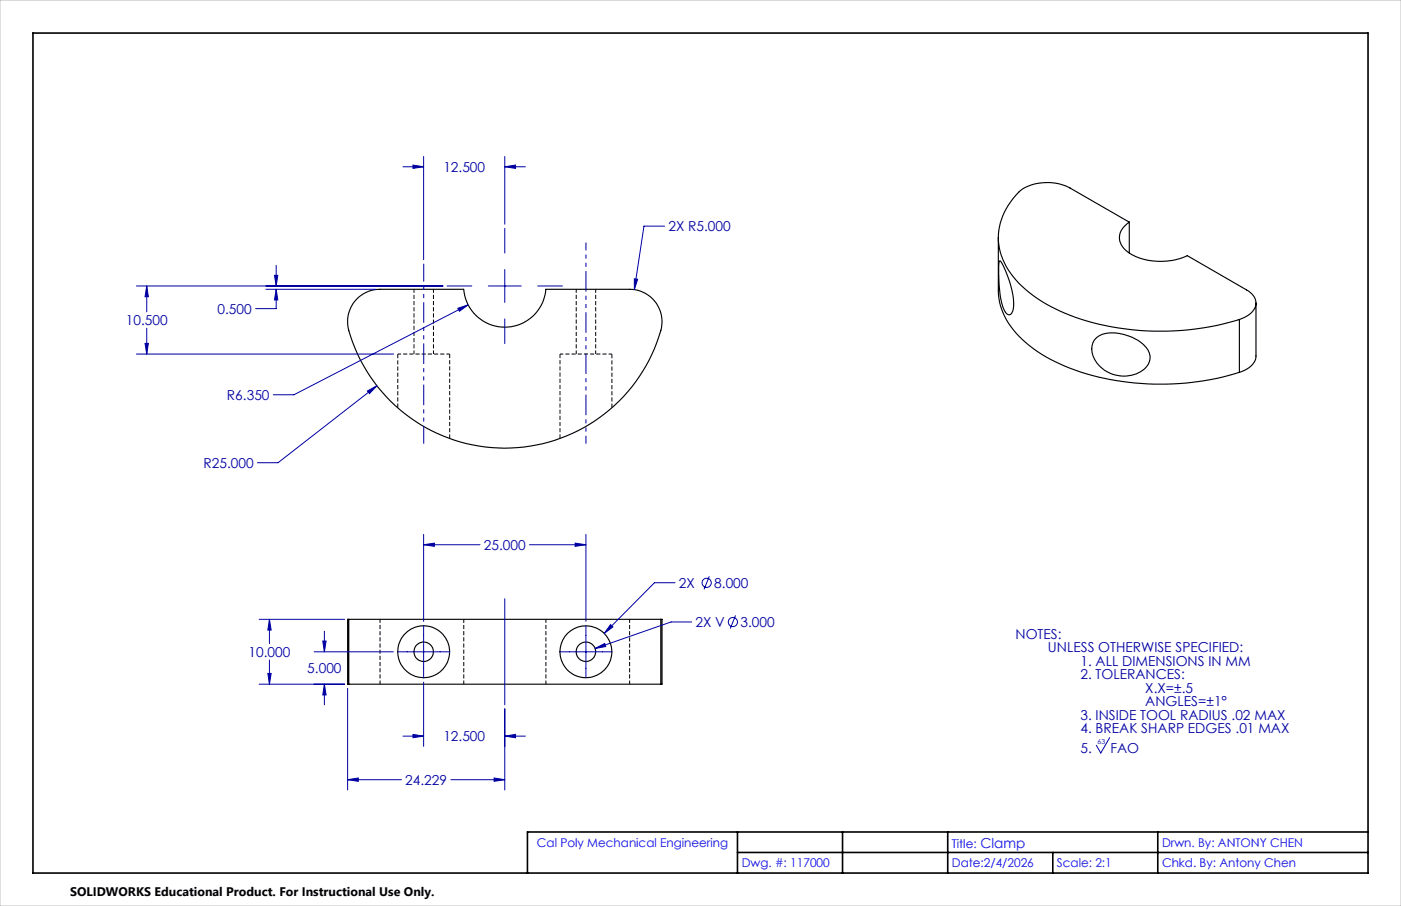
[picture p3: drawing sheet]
<svg xmlns="http://www.w3.org/2000/svg" width="432mm" height="279mm" viewBox="0 0 432 279" stroke-linecap="round" stroke-linejoin="round" font-family="sans-serif">
<path d="M127.6 89.2v20M177.6 89.2v20M133.6 109.2v-20M183.6 109.2v-20M142.9 191v20M168.3 191v20M194.1 191v20M117.1 211v-20" fill="none" stroke="#000" stroke-width=".31" stroke-dasharray="1.3 .6" stroke-dashoffset=".2" stroke-linecap="butt"/>
<g fill="none" stroke="#000" stroke-width=".35">
<path d="M307.7 73.3v16.3a21.4 21.4 0 0 0 8.5 16.1 57.7 57.7 0 0 0 29.8 12 82.5 82.5 0 0 0 36-2.9M348.1 68.5a5.2 5.2 0 0 0-2.5 7 13.3 13.3 0 0 0 11.1 5.1 18.8 18.8 0 0 0 9.2-1.8l18.3 10.6a4.2 4.2 0 0 1 2.3 6.1 8.4 8.4 0 0 1-4.5 3M348.1 68.5l-18.3-10.5a15.2 15.2 0 0 0-15.4 .8 19.1 19.1 0 0 0-5.7 20.2 28.8 28.8 0 0 0 13.6 14.7 75.1 75.1 0 0 0 41.2 8.3 80.7 80.7 0 0 0 18.5-3.5M348.1 68.5v9.5M110 92.2a10.1 10.1 0 0 1 7.1-3h25.8a12.7 12.7 0 0 0 12.7 11.7 12.7 12.7 0 0 0 12.6-11.7h25.8a10.1 10.1 0 0 1 9.1 14.6 49.9 49.9 0 0 1-49.3 34.4 49.9 49.9 0 0 1-46.6-38 10.2 10.2 0 0 1 2.8-8zM308 80.5l.2-.1a26.6 26.6 0 0 1 4.1 14.8 1.7 1.7 0 0 1-1.5 1.8 4.4 4.4 0 0 1-2-3.5 42.3 42.3 0 0 1-.8-13zM382 98.5v16.3M387.1 93.5v16.3a5.7 5.7 0 0 1-4.4 4.8l-.7 .2M338 104.1a10.4 10.4 0 0 1 10.2-.4 10.3 10.3 0 0 1 6.1 5.2 5.3 5.3 0 0 1-4.1 6.4 10.2 10.2 0 0 1-13.6-6.6 4.8 4.8 0 0 1 1.4-4.6zM107.5 191h96.2M107.5 191h-.4v20h.4M107.5 191v20"/>
<path d="M203.7 191h.3v20h-.3M203.7 191v20M107.5 211h96.2"/>
<circle cx="130.6" cy="201" r="3"/>
<circle cx="130.6" cy="201" r="8"/>
<circle cx="180.6" cy="201" r="8"/>
<circle cx="180.6" cy="201" r="2.99"/>
</g>
<path d="M122.6 109.2h16M172.6 109.2h16" fill="none" stroke="#000" stroke-width=".31" stroke-dasharray="1.3 .6" stroke-dashoffset=".3" stroke-linecap="butt"/>
<path d="M122.6 109.2v16.5M172.6 109.2v26M138.6 135.2v-26M188.6 125.8v-16.6" fill="none" stroke="#000" stroke-width=".31" stroke-dasharray="1.3 .6" stroke-linecap="butt"/>
<g fill="none" stroke="#0000a0" stroke-width=".31">
<path d="M124.2 51.4h6.4M127.3 50.9l3.3 .5-3.3 .5zM130.6 48.3v31.8M155.6 51.4l3.3-.5v1zM155.6 48.3v20.8M155.6 51.4h6.3M155.6 70.4v7.6M204.8 69.7h-6.3l-3 19.6M42.1 88.2h94.4M45.2 88.2l.5 3.3h-1zM45.2 88.2v8M82 89.2h33.9"/>
<path d="M84.6 84.9h1l-.5 3.3zM85.1 89.2l.5 3.3h-1zM85.1 89.2v6h-6.3M85.1 81.8v6.4M137.8 88.2h7.6M141.1 95.1l3.2-1.1-2.7 2zM144.3 94l-53.7 27.7h-6.4M150.5 88.2h10.2M155.6 83.1v10.2M155.6 98.4v7.6M165.7 88.2h7.7M195.5 86l1 .1-1 3.2z"/>
<path d="M42.1 109.2h79.2M44.7 105.9h1l-.5 3.3zM45.2 101.2v8M116.2 119l-30.5 23.7h-6.4M113.2 120.6l3-1.6-2.3 2.4zM130.6 168l3.3-.5v1zM130.6 164.8v26.8M130.6 168h17.4M163.2 168h17.4M177.3 167.5l3.3 .5-3.3 .5zM180.6 164.8v26.8M208.1 179.7h-6.4l-15.5 15.6"/>
<path d="M218.6 177.7l-1.6 4.1M79.9 191h26.3M83 191l.6 3.3h-1.1zM83 191v7.5M99.5 197.7h1l-.5 3.3zM100 194.7v6.3M130.6 192.9v16.2M155.6 184.6v32.7M180.6 192.9v16.2M183.4 200l3-1.6 .3 1zM188.2 192.6l.7 .7-2.7 2zM213.2 191.8h-6.4l-23.4 8.2"/>
<path d="M226.7 189.8l-1.6 4.1M79.9 211h26.3M82.5 207.7h1.1l-.6 3.3zM83 203.5v7.5M96.8 201h24.4M100 211l.5 3.3h-1zM100 211v6.3M107.1 212.3v31.3M122.5 201h16.1M130.6 210.4v19.8M155.6 218.6v25M172.5 201h16.2"/>
<path d="M124.2 227h6.4M127.3 226.5l3.3 .5-3.3 .5zM152.3 239.9l3.3 .6-3.3 .4zM155.6 227l3.3-.5v1zM155.6 227h6.3M342 227.5l-2.7 4.7-1.4-2.4M107.1 240.5l3.3-.6v1zM107.1 240.5h16.6M139 240.5h16.6"/>
<circle cx="217.8" cy="179.7" r="1.42"/>
<circle cx="225.9" cy="191.8" r="1.42"/>
</g>
<path d="M130.6 81.3v55.5" fill="none" stroke="#0000a0" stroke-width=".31" stroke-dasharray="6.3 1.3 1.3 1.3 1.3 1.3" stroke-dashoffset=".8" stroke-linecap="butt"/>
<path d="M180.6 136.8v-62" fill="none" stroke="#0000a0" stroke-width=".31" stroke-dasharray="6.3 1.3 1.3 1.3 1.3 1.3" stroke-dashoffset="3.9" stroke-linecap="butt"/>
<path d="M10.2 10.2h411.4v259h-411.4zM227.3 256.6v12.6M259.7 256.6v12.6M292.1 256.6v12.6M356.8 256.6v12.6M421.6 256.6h-259v12.6M227.3 262.9h194.3M324.5 262.9v6.3" fill="none" stroke="#000" stroke-width=".5"/>
<path d="M0 0h431.8v279.4h-431.8z" fill="none" stroke="#c0c0c0" stroke-width=".31"/>
<path d="M82.5 207.7h1.1l-.6 3.3zM83 191l.6 3.3h-1.1zM130.6 168l3.3-.5v1zM177.3 167.5l3.3 .5-3.3 .5zM155.6 227l3.3-.5v1zM127.3 226.5l3.3 .5-3.3 .5zM152.3 239.9l3.3 .6-3.3 .4zM107.1 240.5l3.3-.6v1zM188.2 192.6l-2 2.7 2.7-2zM183.4 200l3.3-.6-.3-1zM99.5 197.7h1l-.5 3.3zM100 211l.5 3.3h-1zM127.3 50.9l3.3 .5-3.3 .5zM155.6 51.4l3.3-.5v1zM113.2 120.6l.7 .8 2.3-2.4zM141.1 95.1l.5 .9 2.7-2zM44.7 105.9h1l-.5 3.3zM45.2 88.2l.5 3.3h-1zM85.1 89.2l.5 3.3h-1zM84.6 84.9h1l-.5 3.3zM195.5 86v3.3l1-3.2z" fill="#0000a0"/>
<g font-size="4.2" fill="#0000a0">
<text x="136.6" y="53">12.500</text>
<text x="206" y="71.3">2X R5.000</text>
<text x="38.8" y="100.3">10.500</text>
<text x="67.1" y="96.8">0.500</text>
<text x="70" y="123.3">R6.350</text>
<text x="62.7" y="144.3">R25.000</text>
<text x="149.1" y="169.6">25.000</text>
<text x="209.3" y="181.3">2X</text>
<text x="220.1" y="181.3">8.000</text>
<text x="214.4" y="193.4">2X V</text>
<text x="228.2" y="193.4">3.000</text>
<text x="313" y="197">NOTES:</text>
<text x="76.6" y="202.6">10.000</text>
<text x="323" y="201.1">UNLESS OTHERWISE SPECIFIED:</text>
<text x="94.7" y="207.6">5.000</text>
<text x="333" y="205.3">1. ALL DIMENSIONS IN MM</text>
<text x="333" y="209.5">2. TOLERANCES:</text>
<text x="353" y="213.7">X.X=±.5</text>
<text x="353" y="217.8">ANGLES=±1°</text>
<text x="333" y="222">3. INSIDE TOOL RADIUS .02 MAX</text>
<text x="333" y="226.2">4. BREAK SHARP EDGES .01 MAX</text>
<text x="136.6" y="228.6">12.500</text>
<text x="333" y="232.2">5.</text>
<text x="342.2" y="232.2">FAO</text>
<text x="124.9" y="242">24.229</text>
</g>
<text font-size="3.8" x="21.6" y="276.3">SOLIDWORKS Educational Product. For Instructional Use Only.</text>
<g font-size="3.7" fill="#00f">
<text x="165.5" y="261.1">Cal Poly Mechanical Engineering</text>
<text x="293.4" y="261.5">Title: Clamp</text>
<text x="358.1" y="261.1">Drwn. By: ANTONY CHEN</text>
<text x="228.6" y="267.5">Dwg. #: 117000</text>
<text x="293.4" y="267.5">Date:2/4/2026</text>
<text x="325.8" y="267.5">Scale: 2:1</text>
<text x="358.1" y="267.5">Chkd. By: Antony Chen</text>
</g>
<text font-size="2.1" fill="#0000a0" x="338.3" y="229.4">63</text>
</svg>
